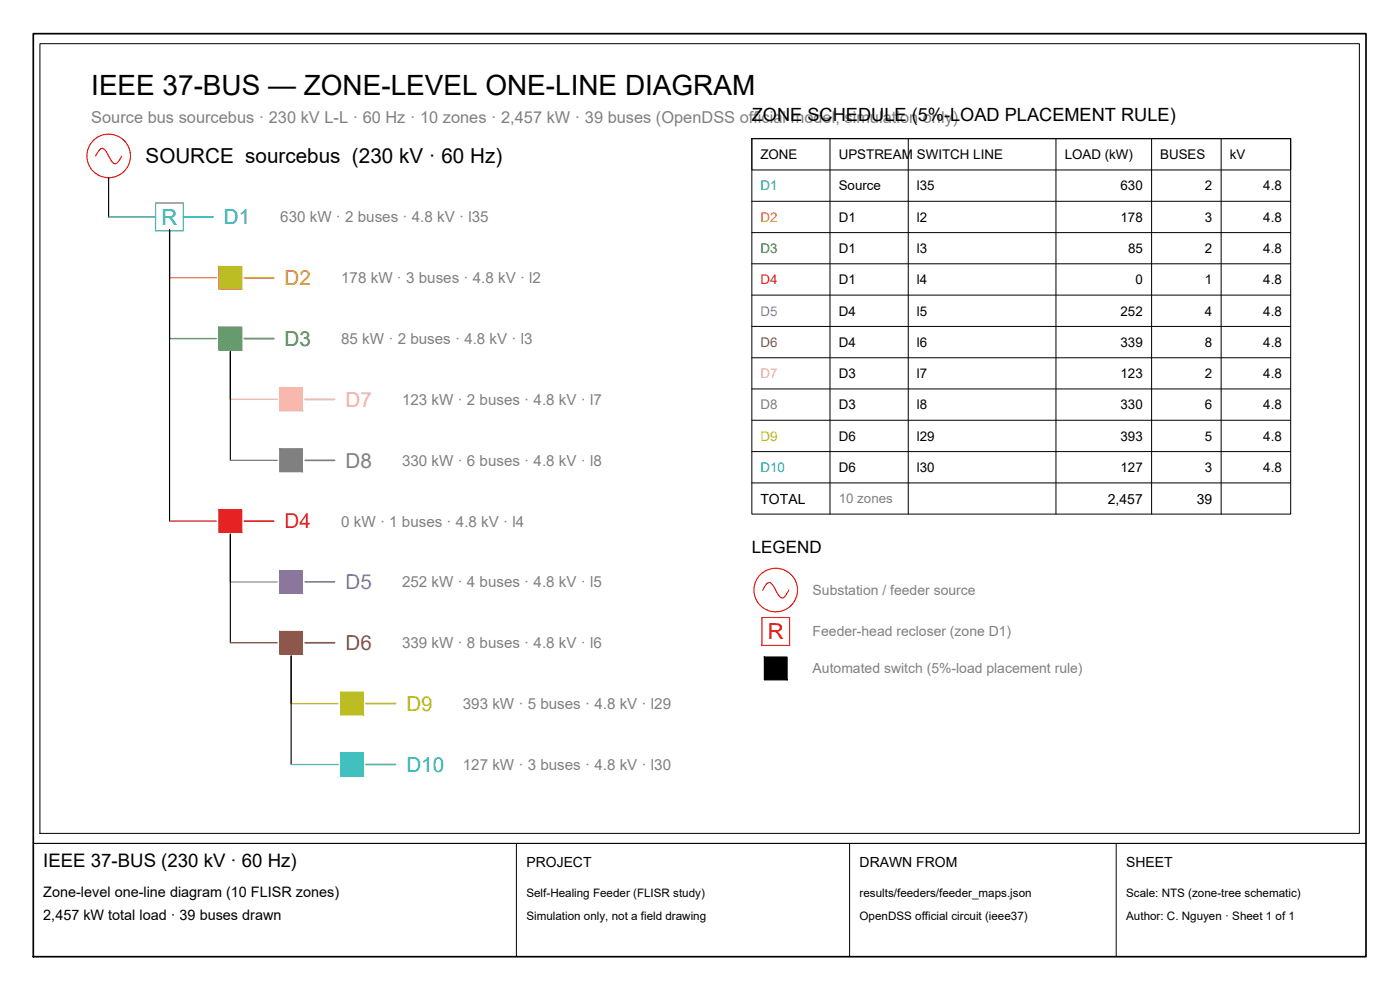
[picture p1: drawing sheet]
<svg xmlns="http://www.w3.org/2000/svg" width="420mm" height="297mm" viewBox="0 0 420 297" stroke-linecap="round" stroke-linejoin="round" font-family="sans-serif">
<!-- layer: SOURCE -->
<g fill="none" stroke="#f00" stroke-width=".34">
<path d="M28.7 46.8l.4-.7a2.82 2.82 0 0 1 1.5-1.6 5.3 5.3 0 0 1 2.4 3.1 1.89 1.89 0 0 0 2 1.5l1.5-2.3M228.9 177.1l.4-.8a1.89 1.89 0 0 1 1.9-1.4l.8 .8 1.2 2.1a2.82 2.82 0 0 0 1.5 1.6 3.3 3.3 0 0 0 2-2.3"/>
<circle cx="32.6" cy="46.8" r="6.5"/>
<circle cx="232.8" cy="177" r="6.5"/>
</g>
<!-- layer: BUS-TRUNK -->
<path d="M32.6 53.3v11.8M50.9 69v87.4M69.1 105.5v32.6M69.1 160.3v32.6M87.4 196.8v32.6" fill="none" stroke="#000" stroke-width=".34"/>
<!-- layer: ZONE-D1 -->
<path d="M32.6 65.1h14.1" fill="none" stroke="#1f77b4" stroke-width=".38"/>
<path d="M46.7 60.9h8.3v8.3h-8.3z" fill="none" stroke="#1f77b4" stroke-width=".34"/>
<path d="M55 65.1h8.9" fill="none" stroke="#1f77b4" stroke-width=".51"/>
<!-- layer: ZONE-D2 -->
<path d="M50.9 83.3h14" fill="none" stroke="#ff7f0e" stroke-width=".38"/>
<path d="M65.7 80h6.8v6.7h-6.8z" fill="none" stroke="#ff7f0e" stroke-width=".34"/>
<path d="M65.7 80l6.8 6.7v-6.7zM65.7 80l6.8 6.7h-6.8z" fill="#ff7f0e" stroke="#ff7f0e" stroke-width=".3"/>
<path d="M73.3 83.3h8.9" fill="none" stroke="#ff7f0e" stroke-width=".51"/>
<!-- layer: ZONE-D3 -->
<path d="M50.9 101.6h14" fill="none" stroke="#2ca02c" stroke-width=".38"/>
<path d="M65.7 98.2h6.8v6.8h-6.8z" fill="none" stroke="#2ca02c" stroke-width=".34"/>
<path d="M65.7 98.2l6.8 6.8v-6.8zM65.7 98.2l6.8 6.8h-6.8z" fill="#2ca02c" stroke="#2ca02c" stroke-width=".3"/>
<path d="M73.3 101.6h8.9" fill="none" stroke="#2ca02c" stroke-width=".51"/>
<!-- layer: ZONE-D7 -->
<path d="M69.1 119.8h14.1" fill="none" stroke="#e377c2" stroke-width=".38"/>
<path d="M84 116.4h6.8v6.8h-6.8z" fill="none" stroke="#e377c2" stroke-width=".34"/>
<path d="M84 116.4l6.8 6.8v-6.8zM84 116.4l6.8 6.8h-6.8z" fill="#e377c2" stroke="#e377c2" stroke-width=".3"/>
<path d="M91.6 119.8h8.8" fill="none" stroke="#e377c2" stroke-width=".51"/>
<!-- layer: ZONE-D8 -->
<path d="M69.1 138.1h14.1" fill="none" stroke="#7f7f7f" stroke-width=".38"/>
<path d="M84 134.7h6.8v6.8h-6.8z" fill="none" stroke="#7f7f7f" stroke-width=".34"/>
<path d="M84 134.7l6.8 6.8v-6.8zM84 134.7l6.8 6.8h-6.8z" fill="#7f7f7f" stroke="#7f7f7f" stroke-width=".3"/>
<path d="M91.6 138.1h8.8" fill="none" stroke="#7f7f7f" stroke-width=".51"/>
<!-- layer: ZONE-D4 -->
<path d="M50.9 156.4h14" fill="none" stroke="#d62728" stroke-width=".38"/>
<path d="M65.7 153h6.8v6.8h-6.8z" fill="none" stroke="#d62728" stroke-width=".34"/>
<path d="M65.7 153l6.8 6.8v-6.8zM65.7 153l6.8 6.8h-6.8z" fill="#d62728" stroke="#d62728" stroke-width=".3"/>
<path d="M73.3 156.4h8.9" fill="none" stroke="#d62728" stroke-width=".51"/>
<!-- layer: ZONE-D5 -->
<path d="M69.1 174.6h14.1" fill="none" stroke="#9467bd" stroke-width=".38"/>
<path d="M84 171.2h6.8v6.8h-6.8z" fill="none" stroke="#9467bd" stroke-width=".34"/>
<path d="M84 171.2l6.8 6.8v-6.8zM84 171.2l6.8 6.8h-6.8z" fill="#9467bd" stroke="#9467bd" stroke-width=".3"/>
<path d="M91.6 174.6h8.8" fill="none" stroke="#9467bd" stroke-width=".51"/>
<!-- layer: ZONE-D6 -->
<path d="M69.1 192.9h14.1" fill="none" stroke="#8c564b" stroke-width=".38"/>
<path d="M84 189.5h6.8v6.7h-6.8z" fill="none" stroke="#8c564b" stroke-width=".34"/>
<path d="M84 189.5l6.8 6.7v-6.7zM84 189.5l6.8 6.7h-6.8z" fill="#8c564b" stroke="#8c564b" stroke-width=".3"/>
<path d="M91.6 192.9h8.8" fill="none" stroke="#8c564b" stroke-width=".51"/>
<!-- layer: ZONE-D9 -->
<path d="M87.4 211.1h14.1" fill="none" stroke="#bcbd22" stroke-width=".38"/>
<path d="M102.2 207.7h6.9v6.8h-6.9z" fill="none" stroke="#bcbd22" stroke-width=".34"/>
<path d="M102.2 207.7l6.9 6.8v-6.8zM102.2 207.7l6.9 6.8h-6.9z" fill="#bcbd22" stroke="#bcbd22" stroke-width=".3"/>
<path d="M109.8 211.1h8.9" fill="none" stroke="#bcbd22" stroke-width=".51"/>
<!-- layer: ZONE-D10 -->
<path d="M87.4 229.4h14.1" fill="none" stroke="#17becf" stroke-width=".38"/>
<path d="M102.2 226h6.9v6.8h-6.9z" fill="none" stroke="#17becf" stroke-width=".34"/>
<path d="M102.2 226l6.9 6.8v-6.8zM102.2 226l6.9 6.8h-6.9z" fill="#17becf" stroke="#17becf" stroke-width=".3"/>
<path d="M109.8 229.4h8.9" fill="none" stroke="#17becf" stroke-width=".51"/>
<!-- layer: TABLE -->
<g fill="none" stroke="#000" stroke-width=".3">
<path d="M225.6 41.6h161.7v9.4h-161.7zM225.6 41.6h161.7v112.6h-161.7zM249.1 41.6v112.6M272.6 41.6v112.6M316.9 41.6v112.6M345.6 41.6v112.6M366.5 41.6v112.6M225.6 60.4h161.7M225.6 69.8h161.7M225.6 79.1h161.7M225.6 88.5h161.7M225.6 97.9h161.7"/>
<path d="M225.6 107.3h161.7M225.6 116.7h161.7M225.6 126.1h161.7M225.6 135.5h161.7M225.6 144.9h161.7"/>
</g>
<!-- layer: DEV-RECLOSER -->
<path d="M228.6 185.3h8.4v8.4h-8.4z" fill="none" stroke="#f00" stroke-width=".34"/>
<!-- layer: DEV-SWITCH -->
<path d="M229.4 197.2h6.8v6.7h-6.8z" fill="none" stroke="#000" stroke-width=".3"/>
<path d="M229.4 197.2l6.8 6.7v-6.7zM229.4 197.2l6.8 6.7h-6.8z" fill="#000" stroke="#000" stroke-width=".3"/>
<!-- layer: TITLE -->
<path d="M10 10.1h400v276.9h-400z" fill="none" stroke="#000" stroke-width=".51"/>
<!-- layer: VIEWPORTS -->
<path d="M12 13.1h396v236.9h-396z" fill="none" stroke="#000" stroke-width=".3"/>
<!-- layer: TITLE -->
<path d="M10 253.1h400" fill="none" stroke="#000" stroke-width=".34"/>
<path d="M155 253.1v33.9M255 253.1v33.9M335 253.1v33.9" fill="none" stroke="#000" stroke-width=".3"/>
<text font-size="8.4" x="27.4" y="28.6">IEEE 37-BUS — ZONE-LEVEL ONE-LINE DIAGRAM</text>
<text font-size="6.6" fill="#1f77b4" x="48.5" y="67.4">R</text>
<text font-size="6.6" fill="#f00" x="230.4" y="191.8">R</text>
<text font-size="6.2" x="43.7" y="49.1">SOURCE sourcebus (230 kV · 60 Hz)</text>
<text font-size="6.2" fill="#1f77b4" x="67.2" y="67.3">D1</text>
<text font-size="6.2" fill="#ff7f0e" x="85.4" y="85.5">D2</text>
<text font-size="6.2" fill="#2ca02c" x="85.4" y="103.8">D3</text>
<text font-size="6.2" fill="#e377c2" x="103.7" y="122.1">D7</text>
<text font-size="6.2" fill="#7f7f7f" x="103.7" y="140.3">D8</text>
<text font-size="6.2" fill="#d62728" x="85.4" y="158.6">D4</text>
<text font-size="6.2" fill="#9467bd" x="103.7" y="176.8">D5</text>
<text font-size="6.2" fill="#8c564b" x="103.7" y="195.1">D6</text>
<text font-size="6.2" fill="#bcbd22" x="122" y="213.3">D9</text>
<text font-size="6.2" fill="#17becf" x="122" y="231.6">D10</text>
<text font-size="5.6" x="13" y="260.1">IEEE 37-BUS (230 kV · 60 Hz)</text>
<text font-size="5.5" x="225.6" y="36.4">ZONE SCHEDULE (5%-LOAD PLACEMENT RULE)</text>
<text font-size="5.1" x="225.6" y="166">LEGEND</text>
<text font-size="4.9" fill="#808080" x="27.4" y="37">Source bus sourcebus · 230 kV L-L · 60 Hz · 10 zones · 2,457 kW · 39 buses (OpenDSS official model, simulation only)</text>
<g font-size="4.6" fill="#808080">
<text x="84.1" y="66.7">630 kW · 2 buses · 4.8 kV · l35</text>
<text x="102.4" y="84.9">178 kW · 3 buses · 4.8 kV · l2</text>
<text x="102.4" y="103.2">85 kW · 2 buses · 4.8 kV · l3</text>
<text x="120.6" y="121.5">123 kW · 2 buses · 4.8 kV · l7</text>
<text x="120.6" y="139.7">330 kW · 6 buses · 4.8 kV · l8</text>
<text x="102.4" y="158">0 kW · 1 buses · 4.8 kV · l4</text>
<text x="120.6" y="176.2">252 kW · 4 buses · 4.8 kV · l5</text>
<text x="120.6" y="194.5">339 kW · 8 buses · 4.8 kV · l6</text>
<text x="138.9" y="212.8">393 kW · 5 buses · 4.8 kV · l29</text>
<text x="138.9" y="231">127 kW · 3 buses · 4.8 kV · l30</text>
</g>
<g font-size="4.3">
<text x="13" y="269.1">Zone-level one-line diagram (10 FLISR zones)</text>
<text x="13" y="276">2,457 kW total load · 39 buses drawn</text>
</g>
<g font-size="4.2">
<text x="228.2" y="151.1">TOTAL</text>
<text x="332.5" y="151.1">2,457</text>
<text x="359.2" y="151.1">39</text>
<text x="158" y="260.1">PROJECT</text>
<text x="258" y="260.1">DRAWN FROM</text>
<text x="338" y="260.1">SHEET</text>
</g>
<g font-size="4.2" fill="#808080">
<text x="243.9" y="178.6">Substation / feeder source</text>
<text x="243.9" y="191">Feeder-head recloser (zone D1)</text>
<text x="243.9" y="202">Automated switch (5%-load placement rule)</text>
</g>
<g font-size="4">
<text x="228.2" y="47.7">ZONE</text>
<text x="251.7" y="47.7">UPSTREAM SWITCH LINE</text>
<text x="319.5" y="47.7">LOAD (kW)</text>
<text x="348.2" y="47.7">BUSES</text>
<text x="369.1" y="47.7">kV</text>
<text x="251.7" y="57.1">Source</text>
<text x="275.2" y="57.1">l35</text>
<text x="336.3" y="57.1">630</text>
<text x="361.6" y="57.1">2</text>
<text x="379.1" y="57.1">4.8</text>
<text x="251.7" y="66.5">D1</text>
<text x="275.2" y="66.5">l2</text>
<text x="336.3" y="66.5">178</text>
<text x="361.6" y="66.5">3</text>
<text x="379.1" y="66.5">4.8</text>
<text x="251.7" y="75.9">D1</text>
<text x="275.2" y="75.9">l3</text>
<text x="338.5" y="75.9">85</text>
<text x="361.6" y="75.9">2</text>
<text x="379.1" y="75.9">4.8</text>
<text x="251.7" y="85.3">D1</text>
<text x="275.2" y="85.3">l4</text>
<text x="340.8" y="85.3">0</text>
<text x="361.6" y="85.3">1</text>
<text x="379.1" y="85.3">4.8</text>
<text x="251.7" y="94.7">D4</text>
<text x="275.2" y="94.7">l5</text>
<text x="336.3" y="94.7">252</text>
<text x="361.6" y="94.7">4</text>
<text x="379.1" y="94.7">4.8</text>
<text x="251.7" y="104.1">D4</text>
<text x="275.2" y="104.1">l6</text>
<text x="336.3" y="104.1">339</text>
<text x="361.6" y="104.1">8</text>
<text x="379.1" y="104.1">4.8</text>
<text x="251.7" y="113.4">D3</text>
<text x="275.2" y="113.4">l7</text>
<text x="336.3" y="113.4">123</text>
<text x="361.6" y="113.4">2</text>
<text x="379.1" y="113.4">4.8</text>
<text x="251.7" y="122.8">D3</text>
<text x="275.2" y="122.8">l8</text>
<text x="336.3" y="122.8">330</text>
<text x="361.6" y="122.8">6</text>
<text x="379.1" y="122.8">4.8</text>
<text x="251.7" y="132.2">D6</text>
<text x="275.2" y="132.2">l29</text>
<text x="336.3" y="132.2">393</text>
<text x="361.6" y="132.2">5</text>
<text x="379.1" y="132.2">4.8</text>
<text x="251.7" y="141.6">D6</text>
<text x="275.2" y="141.6">l30</text>
<text x="336.3" y="141.6">127</text>
<text x="361.6" y="141.6">3</text>
<text x="379.1" y="141.6">4.8</text>
</g>
<text font-size="4" fill="#1f77b4" x="228.2" y="57.1">D1</text>
<text font-size="4" fill="#ff7f0e" x="228.2" y="66.5">D2</text>
<text font-size="4" fill="#2ca02c" x="228.2" y="75.9">D3</text>
<text font-size="4" fill="#d62728" x="228.2" y="85.3">D4</text>
<text font-size="4" fill="#9467bd" x="228.2" y="94.7">D5</text>
<text font-size="4" fill="#8c564b" x="228.2" y="104.1">D6</text>
<text font-size="4" fill="#e377c2" x="228.2" y="113.4">D7</text>
<text font-size="4" fill="#7f7f7f" x="228.2" y="122.8">D8</text>
<text font-size="4" fill="#bcbd22" x="228.2" y="132.2">D9</text>
<text font-size="4" fill="#17becf" x="228.2" y="141.6">D10</text>
<text font-size="4" fill="#808080" x="251.7" y="151">10 zones</text>
<g font-size="3.5">
<text x="158" y="269.1">Self-Healing Feeder (FLISR study)</text>
<text x="258" y="269.1">results/feeders/feeder_maps.json</text>
<text x="338" y="269.1">Scale: NTS (zone-tree schematic)</text>
<text x="158" y="276">Simulation only, not a field drawing</text>
<text x="258" y="276">OpenDSS official circuit (ieee37)</text>
<text x="338" y="276">Author: C. Nguyen · Sheet 1 of 1</text>
</g>
</svg>
